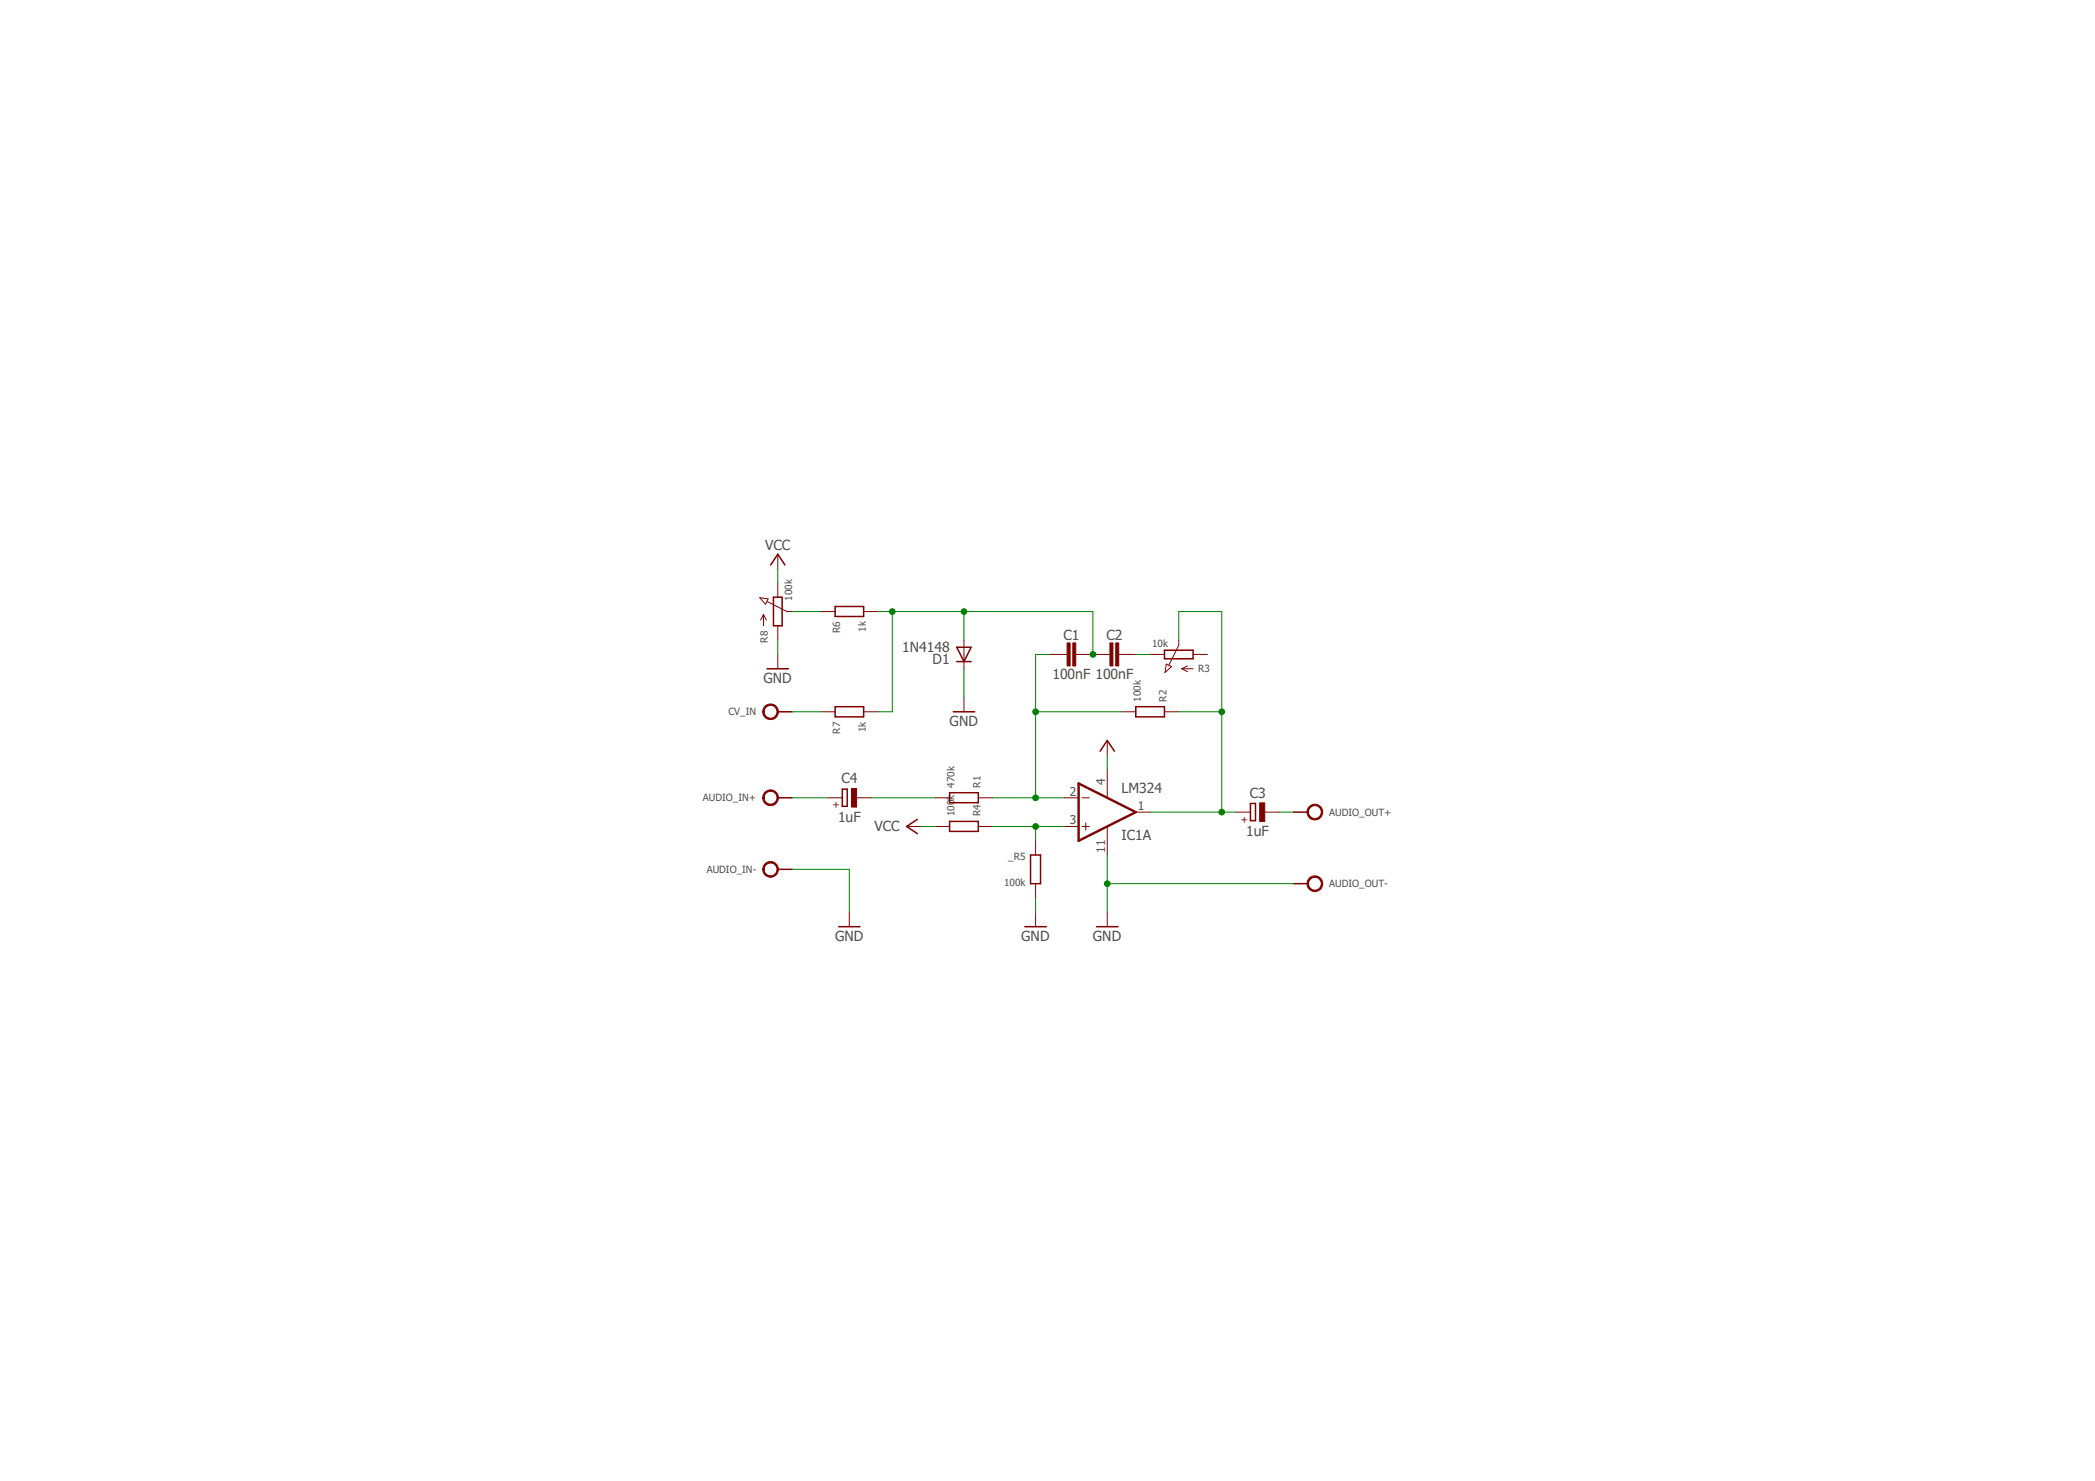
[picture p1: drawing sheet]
<svg xmlns="http://www.w3.org/2000/svg" width="297mm" height="210mm" viewBox="0 0 297 210" stroke-linecap="round" stroke-linejoin="round" font-family="sans-serif">
<path d="M152.9 111l8.1 4.1-8.1 4.1z" fill="none" stroke="#800000" stroke-width=".34"/>
<g fill="none" stroke="#800000" stroke-width=".14">
<path d="M110.3 78.5v2.1M107.7 84.7l1.2 .2-.4 .7zM108.2 87.1v1.6M108.2 87.1l-.4 .8M108.2 87.1l.4 .8M108.8 85.3l2.8 1.4h.7M110.3 82.6v2M110.3 88.7v2M110.3 92.8v2M116.4 86.7h2M122.4 86.7h2.1M136.7 90.7v4.1"/>
<path d="M136.7 98.8v2.1M148.9 92.8h2.4M152.5 92.8h4.9M158.6 92.8h2.4M163.1 92.8h2M165.4 94.1l.7 .4-.9 .8zM167.1 90.7v.7l-1.4 2.9M167.6 94.8h1.6M167.6 94.8l.8 .4M168.4 94.4l-.8 .4M169.2 92.8h2M116.4 100.9h2"/>
<path d="M117.4 113.1h2M121.4 113.1h2.1M122.4 100.9h2.1M128.5 117.1h2.1M132.6 117.1h2M132.6 113.1h2M138.7 117.1h2M138.7 113.1h2M146.8 119.2v2M150.9 117.1h2M150.9 113.1h2M153.4 117.1h1.1"/>
<path d="M153.4 113.1h1.1M153.9 116.6v1M157 104.9v2.1M157 109v4.1M157 117.1v4.1M159 100.9h2M161 115.1h2.1M165.1 100.9h2M175.3 115.1h2M179.3 115.1h2.1M120.4 129.3v2M146.8 125.2v2.1"/>
<path d="M146.8 129.3v2M157 129.3v2"/>
</g>
<g fill="none" stroke="#800000" stroke-width=".21">
<path d="M108.8 94.8h3M109.3 80.1l1-1.6 1 1.6M109.7 84.6h1.2v4.1h-1.2zM118.4 86h4v1.4h-4zM135.7 91.7h2l-1 2.1zM135.7 93.8h2M165.1 92.2h4.1v1.2h-4.1zM110.3 100.9h2M110.3 113.1h2M118.4 100.2h4v1.4h-4zM119.4 111.8h.7v2.5h-.7zM130.1 116.1l-1.6 1 1.6 1.1"/>
<path d="M134.6 112.4h4.1v1.4h-4.1zM134.6 116.4h4.1v1.4h-4.1zM135.1 100.9h3.1M156 106.5l1-1.6 1 1.6M161 100.2h4.1v1.4h-4.1zM177.3 113.9h.7v2.4h-.7zM183.4 115.1h2M110.3 123.2h2M118.9 131.3h3M145.3 131.3h3.1M146.1 121.2h1.4v4h-1.4zM155.5 131.3h3"/>
<path d="M183.4 125.2h2"/>
</g>
<g fill="#800000" stroke="#800000" stroke-width=".14">
<path d="M152.1 91.1h.4v3.3h-.4z"/>
<path d="M151.3 91.1h.4v3.3h-.4z"/>
<path d="M158.2 91.1h.4v3.3h-.4z"/>
<path d="M157.4 91.1h.4v3.3h-.4z"/>
<path d="M178.6 113.8h.7v2.6h-.7z"/>
<path d="M120.7 111.8h.8v2.6h-.8z"/>
</g>
<g fill="#800000" stroke="#800000" stroke-width=".14">
<path d="M108.5 100a1.11 1.11 0 0 1 1.7 .4 1.11 1.11 0 0 1-.7 1.6 1.11 1.11 0 0 1-1.4-1.1h.3a.92 .92 0 0 1 1.3-.8 .92 .92 0 0 1 .1 1.6 .92 .92 0 0 1-1.4-.6v-.2h-.3l.1-.3z" fill-rule="evenodd"/>
<path d="M108.5 112.2a1.11 1.11 0 0 1 1.7 .3 1.11 1.11 0 0 1-.7 1.6 1.11 1.11 0 0 1-1.4-1h.3a.92 .92 0 0 1 1.3-.8 .92 .92 0 0 1 .1 1.6 .92 .92 0 0 1-1.4-.6v-.2h-.3l.1-.3z" fill-rule="evenodd"/>
<path d="M185.7 114.3a1.11 1.11 0 0 1 1.7 .3 1.11 1.11 0 0 1-.7 1.6 1.11 1.11 0 0 1-1.4-1.1h.2a.91 .91 0 0 1 1.2-.9 .91 .91 0 0 1 .5 1.4 .91 .91 0 0 1-1.5 0l-.2-.5h-.2l.2-.6z" fill-rule="evenodd"/>
<path d="M108.5 122.4a1.11 1.11 0 0 1 1.7 .3 1.11 1.11 0 0 1-.7 1.6 1.11 1.11 0 0 1-1.4-1.1h.3a.92 .92 0 0 1 1.3-.7 .92 .92 0 0 1 .1 1.5 .92 .92 0 0 1-1.4-.5v-.3h-.3l.2-.6z" fill-rule="evenodd"/>
<path d="M185.7 124.4a1.11 1.11 0 0 1 1.7 .3 1.11 1.11 0 0 1-.7 1.6 1.11 1.11 0 0 1-1.4-1.1h.2a.92 .92 0 0 1 1.4-.7 .92 .92 0 0 1 .1 1.5 .92 .92 0 0 1-1.5-.5v-.3h-.2l.1-.3z" fill-rule="evenodd"/>
</g>
<g fill="none" stroke="#008000" stroke-width=".14">
<path d="M110.3 80.6v2M110.3 90.7v2.1M112.3 86.7h4.1M124.5 86.7h30.5v6.1M126.5 86.7v14.2h-2M136.7 86.7v4M136.7 94.8v4M148.9 92.8h-2.1v20.3M161 92.8h2.1M167.1 90.7v-4h6.1v28.4M112.3 100.9h4.1M112.3 113.1h5.1"/>
<path d="M123.5 113.1h9.1M130.6 117.1h2M140.7 117.1h10.2M140.7 113.1h10.2M146.8 117.1v2.1M146.8 100.9h12.2M157 107v2M163.1 115.1h12.2M167.1 100.9h6.1M181.4 115.1h2M112.3 123.2h8.1v6.1M146.8 127.3v2"/>
<path d="M157 121.2v8.1M157 125.2h26.4"/>
</g>
<g fill="#008000" stroke="#008000" stroke-width=".14">
<circle cx="157" cy="125.2" r=".4"/>
<circle cx="173.2" cy="100.9" r=".4"/>
<circle cx="173.2" cy="115.1" r=".4"/>
<circle cx="146.8" cy="117.1" r=".4"/>
<circle cx="155" cy="92.8" r=".4"/>
<circle cx="126.5" cy="86.7" r=".4"/>
<circle cx="136.7" cy="86.7" r=".4"/>
<circle cx="146.8" cy="100.9" r=".4"/>
<circle cx="146.8" cy="113.1" r=".4"/>
</g>
<g font-size="2" fill="#505050">
<text x="108.5" y="77.9">VCC</text>
<text x="127.9" y="92.3">1N4148</text>
<text x="132.2" y="94.2">D1</text>
<text x="150.8" y="90.7">C1</text>
<text x="156.9" y="90.7">C2</text>
<text x="108.2" y="96.8">GND</text>
<text x="149.2" y="96.2">100nF 100nF</text>
<text x="134.6" y="102.9">GND</text>
<text x="119.3" y="111">C4</text>
<text x="159" y="112.5">LM324</text>
<text x="177.2" y="113.1">C3</text>
<text x="118.8" y="116.5">1uF</text>
<text x="124" y="117.8">VCC</text>
<text x="159" y="119.1">IC1A</text>
<text x="176.7" y="118.5">1uF</text>
<text x="118.4" y="133.4">GND</text>
<text x="144.8" y="133.4">GND</text>
<text x="155" y="133.4">GND</text>
</g>
<g font-size="1.7" fill="#505050">
<text x="151.7" y="112.8">2</text>
<text x="156.7" y="111.2" transform="rotate(-90 156.7 111.2)">4</text>
<text x="151.7" y="116.8">3</text>
<text x="161.3" y="114.8">1</text>
<text x="156.7" y="120.9" transform="rotate(-90 156.7 120.9)">11</text>
</g>
<g font-size="1.4" fill="#505050">
<text x="112.3" y="85.1" transform="rotate(-90 112.3 85.1)">100k</text>
<text x="119.1" y="89.8" transform="rotate(-90 119.1 89.8)">R6</text>
<text x="122.8" y="89.6" transform="rotate(-90 122.8 89.6)">1k</text>
<text x="108.9" y="91.1" transform="rotate(-90 108.9 91.1)">R8</text>
<text x="163.4" y="91.7">10k</text>
<text x="169.9" y="95.2">R3</text>
<text x="103.3" y="101.4">CV_IN</text>
<text x="161.8" y="99.5" transform="rotate(-90 161.8 99.5)">100k</text>
<text x="165.4" y="99.5" transform="rotate(-90 165.4 99.5)">R2</text>
<text x="119.1" y="104" transform="rotate(-90 119.1 104)">R7</text>
<text x="122.8" y="103.8" transform="rotate(-90 122.8 103.8)">1k</text>
<text x="99.7" y="113.6">AUDIO_IN+</text>
<text x="135.4" y="113.4" transform="rotate(-90 135.4 113.4)">k</text>
<text x="135.4" y="111.6" transform="rotate(-90 135.4 111.6)">470k</text>
<text x="139" y="111.6" transform="rotate(-90 139 111.6)">R1</text>
<text x="135.4" y="115.7" transform="rotate(-90 135.4 115.7)">100</text>
<text x="139" y="115.7" transform="rotate(-90 139 115.7)">R4</text>
<text x="188.5" y="115.6">AUDIO_OUT+</text>
<text x="100.2" y="123.7">AUDIO_IN-</text>
<text x="142.4" y="125.6">100k</text>
<text x="143" y="121.9">_R5</text>
<text x="188.5" y="125.8">AUDIO_OUT-</text>
</g>
<g font-size="1.4" fill="#800000">
<text x="118" y="114.5">+</text>
<text x="175.9" y="116.6">+</text>
</g>
</svg>
